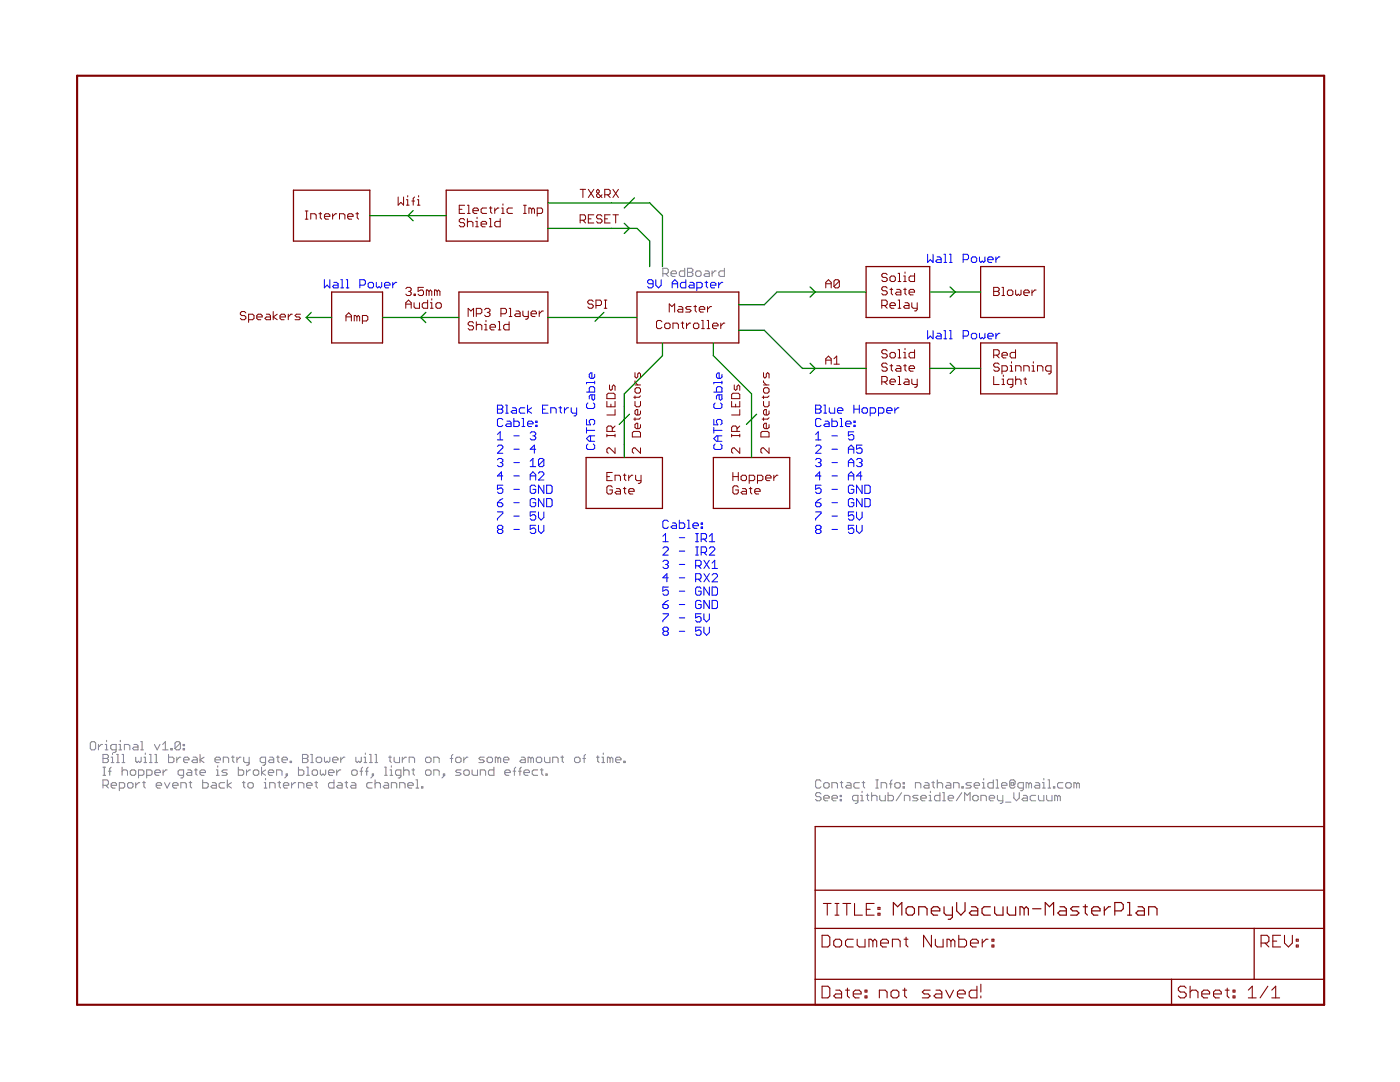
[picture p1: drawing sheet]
<?xml version="1.0" encoding="utf-8"?>
<!DOCTYPE eagle SYSTEM "eagle.dtd">
<eagle version="6.5.0">
<drawing>
<settings>
<setting alwaysvectorfont="no"/>
<setting verticaltext="up"/>
</settings>
<grid distance="0.1" unitdist="inch" unit="inch" style="lines" multiple="1" display="no" altdistance="0.01" altunitdist="inch" altunit="inch"/>
<schematic>
<libraries>
<library name="SparkFun">
<symbols>
<symbol name="LETTER_L">
<wire x1="0" y1="185.42" x2="248.92" y2="185.42" width="0.4064" layer="94"/>
<wire x1="248.92" y1="185.42" x2="248.92" y2="0" width="0.4064" layer="94"/>
<wire x1="0" y1="185.42" x2="0" y2="0" width="0.4064" layer="94"/>
<wire x1="0" y1="0" x2="248.92" y2="0" width="0.4064" layer="94"/>
</symbol>
<symbol name="DOCFIELD">
<wire x1="0" y1="0" x2="71.12" y2="0" width="0.254" layer="94"/>
<wire x1="101.6" y1="15.24" x2="87.63" y2="15.24" width="0.254" layer="94"/>
<wire x1="0" y1="0" x2="0" y2="5.08" width="0.254" layer="94"/>
<wire x1="0" y1="5.08" x2="71.12" y2="5.08" width="0.254" layer="94"/>
<wire x1="0" y1="5.08" x2="0" y2="15.24" width="0.254" layer="94"/>
<wire x1="101.6" y1="15.24" x2="101.6" y2="5.08" width="0.254" layer="94"/>
<wire x1="71.12" y1="5.08" x2="71.12" y2="0" width="0.254" layer="94"/>
<wire x1="71.12" y1="5.08" x2="87.63" y2="5.08" width="0.254" layer="94"/>
<wire x1="71.12" y1="0" x2="101.6" y2="0" width="0.254" layer="94"/>
<wire x1="87.63" y1="15.24" x2="87.63" y2="5.08" width="0.254" layer="94"/>
<wire x1="87.63" y1="15.24" x2="0" y2="15.24" width="0.254" layer="94"/>
<wire x1="87.63" y1="5.08" x2="101.6" y2="5.08" width="0.254" layer="94"/>
<wire x1="101.6" y1="5.08" x2="101.6" y2="0" width="0.254" layer="94"/>
<wire x1="0" y1="15.24" x2="0" y2="22.86" width="0.254" layer="94"/>
<wire x1="101.6" y1="35.56" x2="0" y2="35.56" width="0.254" layer="94"/>
<wire x1="101.6" y1="35.56" x2="101.6" y2="22.86" width="0.254" layer="94"/>
<wire x1="0" y1="22.86" x2="101.6" y2="22.86" width="0.254" layer="94"/>
<wire x1="0" y1="22.86" x2="0" y2="35.56" width="0.254" layer="94"/>
<wire x1="101.6" y1="22.86" x2="101.6" y2="15.24" width="0.254" layer="94"/>
<text x="1.27" y="1.27" size="2.54" layer="94" font="vector">Date:</text>
<text x="12.7" y="1.27" size="2.54" layer="94" font="vector">&gt;LAST_DATE_TIME</text>
<text x="72.39" y="1.27" size="2.54" layer="94" font="vector">Sheet:</text>
<text x="86.36" y="1.27" size="2.54" layer="94" font="vector">&gt;SHEET</text>
<text x="88.9" y="11.43" size="2.54" layer="94" font="vector">REV:</text>
<text x="1.524" y="17.78" size="2.54" layer="94" font="vector">TITLE:</text>
<text x="1.27" y="11.43" size="2.54" layer="94" font="vector">Document Number:</text>
<text x="15.494" y="17.78" size="2.7432" layer="94" font="vector">&gt;DRAWING_NAME</text>
</symbol>
</symbols>
<devicesets>
<deviceset name="FRAME-LETTER" prefix="FRAME">
<gates>
<gate name="G$1" symbol="LETTER_L" x="0" y="0"/>
<gate name="G$2" symbol="DOCFIELD" x="147.32" y="0" addlevel="must"/>
</gates>
<devices>
<device name="">
<technologies>
<technology name=""/>
</technologies>
</device>
</devices>
</deviceset>
</devicesets>
</library>
</libraries>
<attributes>
</attributes>
<variantdefs>
</variantdefs>
<classes>
<class number="0" name="default" width="0" drill="0">
</class>
<class number="1" name="vcc" width="0.508" drill="0">
</class>
</classes>
<parts>
<part name="FRAME1" library="SparkFun" deviceset="FRAME-LETTER" device=""/>
</parts>
<sheets>
<sheet>
<plain>
<wire x1="111.76" y1="142.24" x2="132.08" y2="142.24" width="0.254" layer="94"/>
<wire x1="132.08" y1="142.24" x2="132.08" y2="132.08" width="0.254" layer="94"/>
<wire x1="132.08" y1="132.08" x2="111.76" y2="132.08" width="0.254" layer="94"/>
<wire x1="111.76" y1="132.08" x2="111.76" y2="142.24" width="0.254" layer="94"/>
<wire x1="180.34" y1="147.32" x2="193.04" y2="147.32" width="0.254" layer="94"/>
<wire x1="193.04" y1="147.32" x2="193.04" y2="137.16" width="0.254" layer="94"/>
<wire x1="193.04" y1="137.16" x2="180.34" y2="137.16" width="0.254" layer="94"/>
<wire x1="180.34" y1="137.16" x2="180.34" y2="147.32" width="0.254" layer="94"/>
<wire x1="76.2" y1="142.24" x2="93.98" y2="142.24" width="0.254" layer="94"/>
<wire x1="93.98" y1="142.24" x2="93.98" y2="132.08" width="0.254" layer="94"/>
<wire x1="93.98" y1="132.08" x2="76.2" y2="132.08" width="0.254" layer="94"/>
<wire x1="76.2" y1="132.08" x2="76.2" y2="142.24" width="0.254" layer="94"/>
<wire x1="50.8" y1="142.24" x2="60.96" y2="142.24" width="0.254" layer="94"/>
<wire x1="60.96" y1="142.24" x2="60.96" y2="132.08" width="0.254" layer="94"/>
<wire x1="60.96" y1="132.08" x2="50.8" y2="132.08" width="0.254" layer="94"/>
<wire x1="50.8" y1="132.08" x2="50.8" y2="142.24" width="0.254" layer="94"/>
<wire x1="127" y1="109.22" x2="142.24" y2="109.22" width="0.254" layer="94"/>
<wire x1="142.24" y1="109.22" x2="142.24" y2="99.06" width="0.254" layer="94"/>
<wire x1="142.24" y1="99.06" x2="127" y2="99.06" width="0.254" layer="94"/>
<wire x1="127" y1="99.06" x2="127" y2="109.22" width="0.254" layer="94"/>
<wire x1="157.48" y1="147.32" x2="170.18" y2="147.32" width="0.254" layer="94"/>
<wire x1="170.18" y1="147.32" x2="170.18" y2="137.16" width="0.254" layer="94"/>
<wire x1="170.18" y1="137.16" x2="157.48" y2="137.16" width="0.254" layer="94"/>
<wire x1="157.48" y1="137.16" x2="157.48" y2="147.32" width="0.254" layer="94"/>
<text x="115.57" y="134.874" size="1.778" layer="94">Controller</text>
<text x="77.978" y="134.62" size="1.778" layer="94">MP3 Player
Shield</text>
<text x="53.594" y="136.398" size="1.778" layer="94">Amp</text>
<text x="65.532" y="141.478" size="1.778" layer="94">3.5mm</text>
<text x="118.11" y="138.176" size="1.778" layer="94">Master</text>
<text x="49.276" y="143.002" size="1.778" layer="103">Wall Power</text>
<text x="113.792" y="143.002" size="1.778" layer="103">9V Adapter</text>
<text x="103.378" y="110.744" size="1.778" layer="103" rot="R90">CAT5 Cable</text>
<text x="182.88" y="141.478" size="1.778" layer="94">Blower</text>
<text x="32.512" y="136.652" size="1.778" layer="94">Speakers</text>
<text x="149.352" y="143.002" size="1.778" layer="94">A0</text>
<text x="101.854" y="138.938" size="1.778" layer="94">SPI</text>
<text x="160.528" y="138.938" size="1.778" layer="94">Solid
State
Relay</text>
<text x="169.672" y="148.082" size="1.778" layer="103">Wall Power</text>
<text x="65.532" y="138.938" size="1.778" layer="94">Audio</text>
<text x="5.08" y="48.26" size="1.778" layer="97">Bill will break entry gate. Blower will turn on for some amount of time.</text>
<text x="116.84" y="145.288" size="1.778" layer="97">RedBoard</text>
<text x="2.54" y="50.8" size="1.778" layer="97">Original v1.0:</text>
<wire x1="180.34" y1="132.08" x2="195.58" y2="132.08" width="0.254" layer="94"/>
<wire x1="195.58" y1="132.08" x2="195.58" y2="121.92" width="0.254" layer="94"/>
<wire x1="195.58" y1="121.92" x2="180.34" y2="121.92" width="0.254" layer="94"/>
<wire x1="180.34" y1="121.92" x2="180.34" y2="132.08" width="0.254" layer="94"/>
<wire x1="157.48" y1="132.08" x2="170.18" y2="132.08" width="0.254" layer="94"/>
<wire x1="170.18" y1="132.08" x2="170.18" y2="121.92" width="0.254" layer="94"/>
<wire x1="170.18" y1="121.92" x2="157.48" y2="121.92" width="0.254" layer="94"/>
<wire x1="157.48" y1="121.92" x2="157.48" y2="132.08" width="0.254" layer="94"/>
<text x="182.88" y="123.698" size="1.778" layer="94">Red
Spinning
Light</text>
<text x="160.528" y="123.698" size="1.778" layer="94">Solid
State
Relay</text>
<text x="169.672" y="132.842" size="1.778" layer="103">Wall Power</text>
<text x="149.352" y="127.762" size="1.778" layer="94">A1</text>
<wire x1="73.66" y1="162.56" x2="93.98" y2="162.56" width="0.254" layer="94"/>
<wire x1="93.98" y1="162.56" x2="93.98" y2="152.4" width="0.254" layer="94"/>
<wire x1="93.98" y1="152.4" x2="73.66" y2="152.4" width="0.254" layer="94"/>
<wire x1="73.66" y1="152.4" x2="73.66" y2="162.56" width="0.254" layer="94"/>
<wire x1="43.18" y1="162.56" x2="58.42" y2="162.56" width="0.254" layer="94"/>
<wire x1="58.42" y1="162.56" x2="58.42" y2="152.4" width="0.254" layer="94"/>
<wire x1="58.42" y1="152.4" x2="43.18" y2="152.4" width="0.254" layer="94"/>
<wire x1="43.18" y1="152.4" x2="43.18" y2="162.56" width="0.254" layer="94"/>
<text x="76.2" y="155.194" size="1.778" layer="94">Electric Imp
Shield</text>
<text x="45.466" y="156.718" size="1.778" layer="94">Internet</text>
<text x="100.33" y="161.036" size="1.778" layer="94">TX&amp;RX</text>
<text x="64.008" y="159.512" size="1.778" layer="94">Wifi</text>
<text x="100.33" y="155.956" size="1.778" layer="94">RESET</text>
<wire x1="101.6" y1="109.22" x2="116.84" y2="109.22" width="0.254" layer="94"/>
<wire x1="116.84" y1="109.22" x2="116.84" y2="99.06" width="0.254" layer="94"/>
<wire x1="116.84" y1="99.06" x2="101.6" y2="99.06" width="0.254" layer="94"/>
<wire x1="101.6" y1="99.06" x2="101.6" y2="109.22" width="0.254" layer="94"/>
<text x="105.664" y="101.854" size="1.778" layer="94">Entry
Gate</text>
<text x="130.81" y="101.854" size="1.778" layer="94">Hopper
Gate</text>
<text x="107.442" y="109.982" size="1.778" layer="94" rot="R90">2 IR LEDs</text>
<text x="112.522" y="109.982" size="1.778" layer="94" rot="R90">2 Detectors</text>
<text x="138.176" y="109.982" size="1.778" layer="94" rot="R90">2 Detectors</text>
<text x="132.334" y="109.982" size="1.778" layer="94" rot="R90">2 IR LEDs</text>
<text x="128.778" y="110.744" size="1.778" layer="103" rot="R90">CAT5 Cable</text>
<text x="83.82" y="93.98" size="1.778" layer="103">Black Entry 
Cable:
1 - 3
2 - 4
3 - 10
4 - A2
5 - GND
6 - GND
7 - 5V
8 - 5V</text>
<text x="116.84" y="73.66" size="1.778" layer="103">Cable:
1 - IR1
2 - IR2
3 - RX1
4 - RX2
5 - GND
6 - GND
7 - 5V
8 - 5V</text>
<text x="147.32" y="93.98" size="1.778" layer="103">Blue Hopper
Cable:
1 - 5
2 - A5
3 - A3
4 - A4
5 - GND
6 - GND
7 - 5V
8 - 5V</text>
<text x="147.32" y="43.18" size="1.778" layer="97">Contact Info: nathan.seidle@gmail.com</text>
<text x="147.32" y="40.64" size="1.778" layer="97">See: github/nseidle/Money_Vacuum</text>
<text x="5.08" y="45.72" size="1.778" layer="97">If hopper gate is broken, blower off, light on, sound effect.</text>
<text x="5.08" y="43.18" size="1.778" layer="97">Report event back to internet data channel.</text>
</plain>
<instances>
<instance part="FRAME1" gate="G$1" x="0" y="0"/>
<instance part="FRAME1" gate="G$2" x="147.32" y="0"/>
</instances>
<busses>
</busses>
<nets>
<net name="N$1" class="0">
<segment>
<wire x1="111.76" y1="137.16" x2="104.14" y2="137.16" width="0.254" layer="91"/>
<wire x1="104.14" y1="137.16" x2="93.98" y2="137.16" width="0.254" layer="91"/>
<wire x1="104.14" y1="137.16" x2="105.156" y2="138.176" width="0.254" layer="91"/>
<wire x1="104.14" y1="137.16" x2="103.378" y2="136.398" width="0.254" layer="91"/>
</segment>
<segment>
<wire x1="109.22" y1="153.924" x2="110.236" y2="154.94" width="0.254" layer="91"/>
<wire x1="110.236" y1="154.94" x2="109.22" y2="155.956" width="0.254" layer="91"/>
</segment>
<segment>
<wire x1="111.252" y1="161.036" x2="109.22" y2="159.004" width="0.254" layer="91"/>
</segment>
</net>
<net name="N$2" class="0">
<segment>
<wire x1="76.2" y1="137.16" x2="60.96" y2="137.16" width="0.254" layer="91"/>
</segment>
</net>
<net name="N$4" class="0">
<segment>
<wire x1="68.58" y1="137.16" x2="69.596" y2="138.176" width="0.254" layer="91"/>
<wire x1="68.58" y1="137.16" x2="69.596" y2="136.144" width="0.254" layer="91"/>
</segment>
</net>
<net name="N$5" class="0">
<segment>
<wire x1="45.72" y1="137.16" x2="46.736" y2="138.176" width="0.254" layer="91"/>
<wire x1="45.72" y1="137.16" x2="46.736" y2="136.144" width="0.254" layer="91"/>
</segment>
</net>
<net name="N$6" class="0">
<segment>
<wire x1="50.8" y1="137.16" x2="45.72" y2="137.16" width="0.254" layer="91"/>
</segment>
</net>
<net name="N$8" class="0">
<segment>
<wire x1="110.236" y1="117.856" x2="108.204" y2="115.824" width="0.254" layer="91"/>
</segment>
<segment>
<wire x1="135.636" y1="117.856" x2="133.604" y2="115.824" width="0.254" layer="91"/>
</segment>
</net>
<net name="N$22" class="0">
<segment>
<wire x1="147.32" y1="142.24" x2="146.304" y2="141.224" width="0.254" layer="91"/>
<wire x1="147.32" y1="142.24" x2="146.304" y2="143.256" width="0.254" layer="91"/>
</segment>
<segment>
<wire x1="147.32" y1="127" x2="146.304" y2="125.984" width="0.254" layer="91"/>
</segment>
<segment>
<wire x1="147.32" y1="127" x2="146.304" y2="128.016" width="0.254" layer="91"/>
</segment>
</net>
<net name="N$24" class="0">
<segment>
<wire x1="170.18" y1="142.24" x2="180.34" y2="142.24" width="0.254" layer="91"/>
</segment>
</net>
<net name="N$28" class="0">
<segment>
<wire x1="175.26" y1="142.24" x2="174.244" y2="141.224" width="0.254" layer="91"/>
<wire x1="175.26" y1="142.24" x2="174.244" y2="143.256" width="0.254" layer="91"/>
</segment>
</net>
<net name="N$25" class="0">
<segment>
<wire x1="170.18" y1="127" x2="180.34" y2="127" width="0.254" layer="91"/>
</segment>
</net>
<net name="N$34" class="0">
<segment>
<wire x1="175.26" y1="127" x2="174.244" y2="125.984" width="0.254" layer="91"/>
<wire x1="175.26" y1="127" x2="174.244" y2="128.016" width="0.254" layer="91"/>
</segment>
</net>
<net name="N$3" class="0">
<segment>
<wire x1="106.68" y1="160.02" x2="93.98" y2="160.02" width="0.254" layer="91"/>
<wire x1="106.68" y1="160.02" x2="114.3" y2="160.02" width="0.254" layer="91"/>
<wire x1="114.3" y1="160.02" x2="116.84" y2="157.48" width="0.254" layer="91"/>
<wire x1="116.84" y1="157.48" x2="116.84" y2="147.32" width="0.254" layer="91"/>
</segment>
<segment>
<wire x1="106.68" y1="154.94" x2="93.98" y2="154.94" width="0.254" layer="91"/>
<wire x1="106.68" y1="154.94" x2="111.76" y2="154.94" width="0.254" layer="91"/>
<wire x1="111.76" y1="154.94" x2="114.3" y2="152.4" width="0.254" layer="91"/>
<wire x1="114.3" y1="152.4" x2="114.3" y2="147.32" width="0.254" layer="91"/>
</segment>
</net>
<net name="N$20" class="0">
<segment>
<wire x1="73.66" y1="157.48" x2="58.42" y2="157.48" width="0.254" layer="91"/>
</segment>
</net>
<net name="N$23" class="0">
<segment>
<wire x1="66.04" y1="157.48" x2="67.056" y2="158.496" width="0.254" layer="91"/>
<wire x1="66.04" y1="157.48" x2="67.056" y2="156.464" width="0.254" layer="91"/>
</segment>
</net>
<net name="N$26" class="0">
<segment>
<wire x1="116.84" y1="132.08" x2="116.84" y2="129.54" width="0.254" layer="91"/>
<wire x1="116.84" y1="129.54" x2="109.22" y2="121.92" width="0.254" layer="91"/>
<wire x1="109.22" y1="111.76" x2="109.22" y2="119.38" width="0.254" layer="91"/>
<wire x1="109.22" y1="121.92" x2="109.22" y2="119.38" width="0.254" layer="91"/>
<wire x1="109.22" y1="111.76" x2="109.22" y2="109.22" width="0.254" layer="91"/>
</segment>
</net>
<net name="N$7" class="0">
<segment>
<wire x1="132.08" y1="134.62" x2="137.16" y2="134.62" width="0.254" layer="91"/>
<wire x1="144.78" y1="127" x2="157.48" y2="127" width="0.254" layer="91"/>
<wire x1="137.16" y1="134.62" x2="144.78" y2="127" width="0.254" layer="91"/>
</segment>
</net>
<net name="N$27" class="0">
<segment>
<wire x1="132.08" y1="139.7" x2="137.16" y2="139.7" width="0.254" layer="91"/>
<wire x1="137.16" y1="139.7" x2="139.7" y2="142.24" width="0.254" layer="91"/>
<wire x1="142.24" y1="142.24" x2="157.48" y2="142.24" width="0.254" layer="91"/>
<wire x1="139.7" y1="142.24" x2="142.24" y2="142.24" width="0.254" layer="91"/>
</segment>
</net>
<net name="N$19" class="0">
<segment>
<wire x1="134.62" y1="121.92" x2="134.62" y2="109.22" width="0.254" layer="91"/>
<wire x1="127" y1="132.08" x2="127" y2="129.54" width="0.254" layer="91"/>
<wire x1="127" y1="129.54" x2="134.62" y2="121.92" width="0.254" layer="91"/>
</segment>
</net>
</nets>
</sheet>
</sheets>
</schematic>
</drawing>
<compatibility>
<note version="6.3" minversion="6.2.2" severity="warning">
Since Version 6.2.2 text objects can contain more than one line,
which will not be processed correctly with this version.
</note>
</compatibility>
</eagle>
